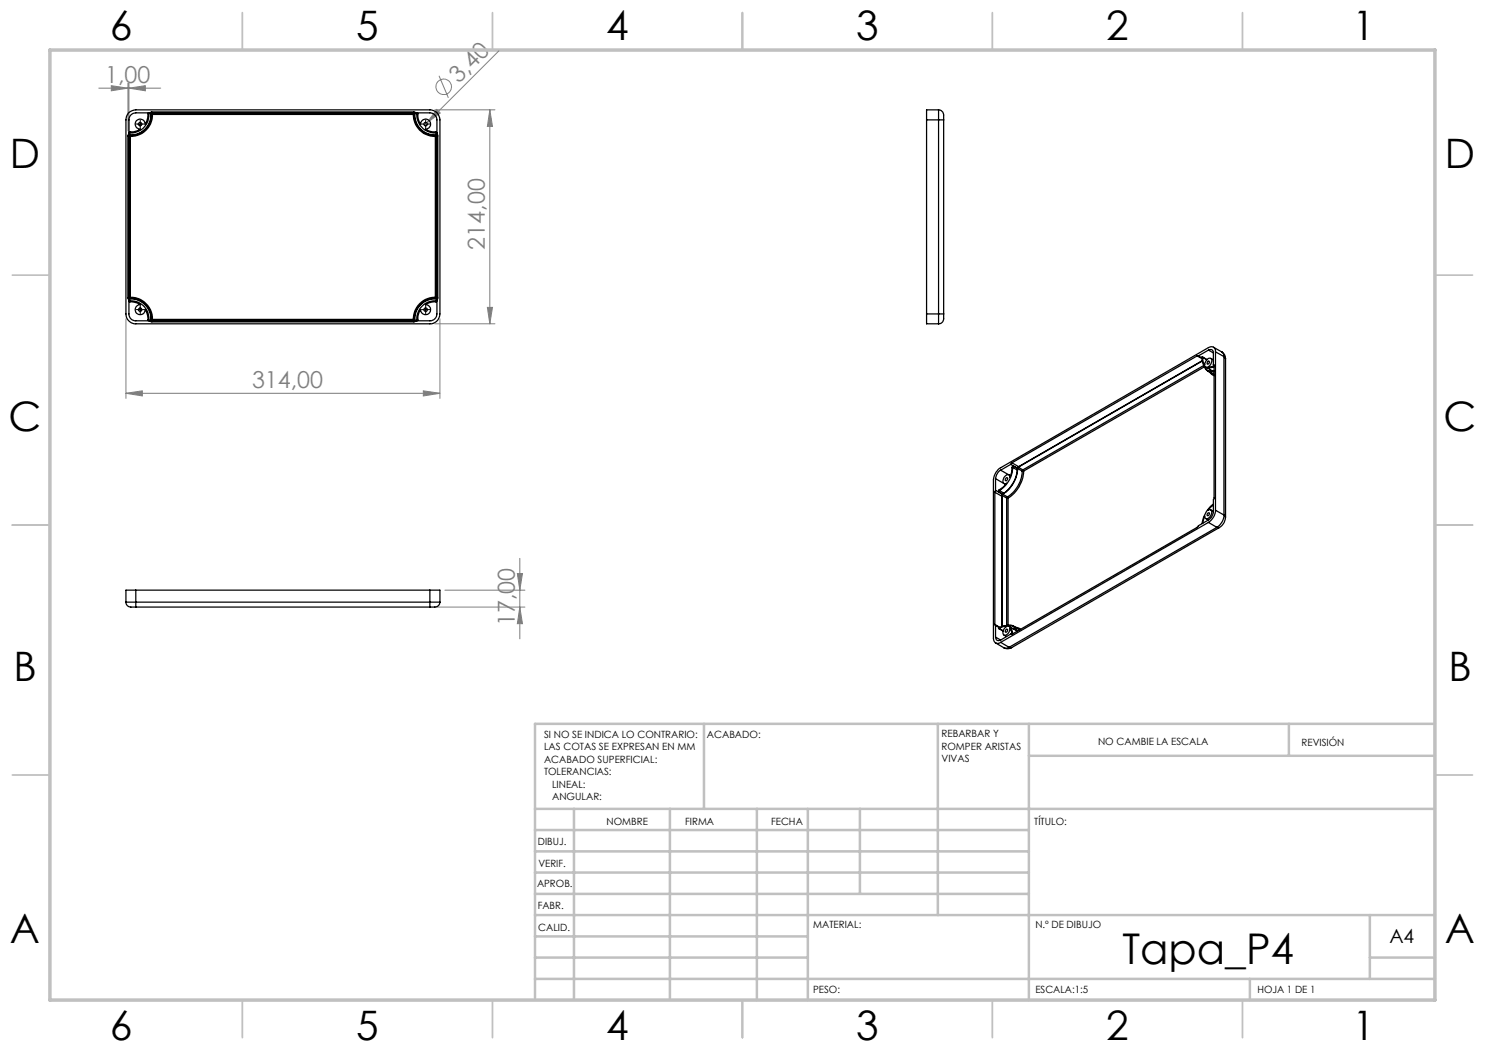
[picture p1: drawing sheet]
<svg xmlns="http://www.w3.org/2000/svg" width="297mm" height="210mm" viewBox="0 0 297 210" stroke-linecap="round" stroke-linejoin="round" font-family="sans-serif">
<g fill="none" stroke="#808080" stroke-width=".2">
<path d="M19.8 17.6h12.3M22.3 17.1l3.3 .5-3.3 .6zM25.6 16.6v9.6M25.8 17.6l3.3-.5v1.1zM25.8 16.6v9.6M87.8 15.2l1.9 4.4M99.8 10.2l-14.9 14.9M87 22h12M87.3 21.9l.8 .7-2.7 2zM98 22v42.8M98 22l.5 3.3h-1zM25.2 78.7l3.3-.5v1z"/>
<path d="M25.2 63.8v15.9M25.2 78.7h62.8M84.7 78.2l3.3 .5-3.3 .5zM87 64.8h12M88 63.8v15.9M97.5 61.5h1l-.5 3.3zM89 118h16M103.5 114.7h1l-.5 3.3zM104 111.7v16.1M87 121.4h18M104 121.4l.5 3.3h-1z"/>
<circle cx="88.7" cy="17.4" r="1.57"/>
</g>
<g fill="none" stroke="#000" stroke-width=".2" stroke-dasharray="15.2 1.3 1.3 1.3">
<path d="M27.5 24.8h-.3M28 24.3v-.3M28 25.3v.3M28.5 24.8h.4M84.6 24.8h-.3M85.1 24.3v-.3M85.1 25.3v.3M85.6 24.8h.4M27.5 61.9h-.3M28 61.4v-.3M28 62.4v.4M28.5 61.9h.4"/>
<path d="M84.6 61.9h-.3M85.1 61.4v-.3M85.1 62.4v.4M85.6 61.9h.4"/>
</g>
<path d="M27.5 24.8h1M28 24.3v1M84.6 24.8h1M85.1 24.3v1M27.5 61.9h1M28 61.4v1M84.6 61.9h1M85.1 61.4v1" fill="none" stroke="#000" stroke-width=".2"/>
<g fill="none" stroke="#c0c0c0" stroke-width=".35">
<path d="M48.5 2.5v7.5M98.5 2.5v7.5M148.5 2.5v7.5M198.5 2.5v7.5M248.5 2.5v7.5M2.5 55h7.5M287 55h7.5M2.5 105h7.5M287 105h7.5M2.5 155h7.5M287 155h7.5M48.5 200v7.5"/>
<path d="M98.5 200v7.5M148.5 200v7.5M198.5 200v7.5M248.5 200v7.5"/>
</g>
<g fill="none" stroke="#c0c0c0" stroke-width=".5">
<path d="M140.8 144.8v17M187.6 144.8v38.2M205.8 144.8v55.2M205.8 151.2h81.2M257.8 144.8v6.4M287 144.8h-180v55.2M107 161.8h180M107 178.8h98.8M107 174.5h98.8M107 170.3h98.8M107 166h98.8M114.8 161.8v38.2"/>
<path d="M134 161.8v38.2M151.4 161.8v38.2M161.6 161.8v38.2M172 161.8v17M107 195.8h180M107 191.5h54.6M107 187.3h54.6M107 183h180M250 195.8v4.2M274 191.5h13M274 183v12.8"/>
</g>
<path d="M10 10h277v190h-277z" fill="none" stroke="#c0c0c0" stroke-width=".7"/>
<g fill="#808080">
<path d="M87.3 21.9l.8 .7-2.7 2z"/>
<path d="M25.2 78.7l3.3-.5v1zM84.7 78.2l3.3 .5-3.3 .5z"/>
<path d="M22.3 17.1l3.3 .5-3.3 .6zM25.8 17.6l3.3-.5v1.1z"/>
<path d="M98 22l.5 3.3h-1zM97.5 61.5h1l-.5 3.3zM103.5 114.7h1l-.5 3.3zM104 121.4l.5 3.3h-1z"/>
</g>
<g fill="none" stroke="#000" stroke-width=".25">
<path d="M25.9 22.4l1.3-.4h58.8a1.97 1.97 0 0 1 2 2v38.8a1.97 1.97 0 0 1-2 2h-58.8a1.97 1.97 0 0 1-2-2v-38.8l.2-1zM25.9 27.3h.2M25.9 27.3v32.2M26.1 27.1l-.2 .2M26.1 27.1v.2M26.1 27.3v32.2M29.8 22.6l-.2 .2a3.9 3.9 0 0 1-.6 2.1 1 1 0 0 0-1-1.1 1 1 0 0 0-1 1 1 1 0 0 0 1.1 1 3.6 3.6 0 0 1-2.2 .6l-.1 .2M30 22.6h-.2a3.8 3.8 0 0 1-4 4v.2M30 22.6h-2.8a1.39 1.39 0 0 0-1.4 1.4v2.8l-.2 .3v32.6l.2 .2M30 22.6l.2-.2h52.7l.2 .2h2.9a1.45 1.45 0 0 1 1.4 1.4v2.8l.2 .2v32.7l-.2 .2M30.2 22.7l.1-.1h52.6a4.2 4.2 0 0 0 4.4 4.4v32.7a4.2 4.2 0 0 0-4.4 4.4h-52.7a4.2 4.2 0 0 0-4.4-4.4v-32.7a4.2 4.2 0 0 0 4.4-4.3zM30.3 22.9a4.1 4.1 0 0 1-4.2 4.2"/>
<path d="M30.3 22.9h.2M30.5 22.7l-.2 .2M30.5 22.9a4.3 4.3 0 0 1-4.4 4.4M30.5 22.7v.2M30.5 22.7h52.2M30.5 22.9h52.2M82.7 22.7l.2 .2M82.7 22.9h.2M82.7 22.7v.2M82.7 22.9a4.3 4.3 0 0 0 4.4 4.4M82.9 22.9a4.1 4.1 0 0 0 4.2 4.2M83.2 22.6h.1a3.9 3.9 0 0 0 4 4.1l.1 .1"/>
<path d="M83.4 22.6l.2 .1a3.2 3.2 0 0 0 .5 2.2 .99 .99 0 0 1 1-1.1 .99 .99 0 0 1 1 1 .99 .99 0 0 1-1 1 4.5 4.5 0 0 0 2.2 .6l.1 .2M87.1 27.1l.2 .2M87.1 27.3h.2M87.1 27.1v.2M87.1 27.3v32.2M87.3 27.3v32.2M185.3 24v38.8M185.3 24h2.4M187.7 24h1M187.7 22a1.38 1.38 0 0 1 1 1.8v.2M187.7 22v2M187.7 22h-2.4v2"/>
<path d="M187.7 24v38.8M188.7 24v38.8M25.8 59.9v2.9a1.33 1.33 0 0 0 1.4 1.4h2.8M25.8 60v.1a3.8 3.8 0 0 1 4 4l.2 .1M25.9 59.5l.2 .2M25.9 59.5h.2M26.1 59.7a4.1 4.1 0 0 1 4.2 4.2M26.1 59.5v.2M26.1 59.5a4.3 4.3 0 0 1 4.4 4.4M87.1 59.7a4.1 4.1 0 0 0-4.2 4.2M87.1 59.5a4.3 4.3 0 0 0-4.4 4.4M87.1 59.5v.2"/>
<path d="M87.1 59.5h.2M87.3 59.5l-.2 .2M87.4 59.9v2.9a1.39 1.39 0 0 1-1.4 1.4h-2.9l-.2 .2h-52.6l-.3-.2M87.4 60l-.1 .1a3.8 3.8 0 0 0-4 4l-.1 .1M25.8 60.2l.2 .2a3.4 3.4 0 0 1 2.1 .6 1 1 0 0 0-1.1 .9 1 1 0 0 0 1 1.1 1 1 0 0 0 1-1.1l.5 1.2 .1 1 .2 .1M30.3 63.9l.2 .2M30.3 63.9h.2M30.5 63.9v.2M30.5 64.1h52.2M30.5 63.9h52.2M82.7 63.9h.2M82.7 63.9v.2"/>
<path d="M82.9 63.9l-.2 .2M87.4 60.2l-.2 .2a3.2 3.2 0 0 0-2.1 .6 .99 .99 0 0 1 1 .9 .99 .99 0 0 1-1 1 .99 .99 0 0 1-1-1 3.5 3.5 0 0 0-.6 2.2l-.1 .1M185.3 62.8v2h2.4M185.3 62.8h2.4M187.7 62.8h1M187.7 62.8v2M188.7 62.8v.7a1.1 1.1 0 0 1-1 1.3M239.4 71.2h.3M239.4 71.2l-37 21.4M239.4 71.2l1 .5M239.7 71.2l.7 .4M240.3 71.5l.1 .1"/>
<path d="M240.3 71.5l.2-.1 .1 .1M240.4 71.6a1.55 1.55 0 0 0 .6 1.7 1.55 1.55 0 0 0 1.8 0M240.5 72.1l-36.9 21.3-.2 .3M240.5 72.2l-36.8 21.2M240.5 71.4l.9 .5M240.6 71.5v.8l.3 .7a1.2 1.2 0 0 1 1.2-1.3 1.21 1.21 0 0 1-.5 1.7l.7-.1 .5-.2M240.6 71.5l.8 .5M240.8 73.1a1.54 1.54 0 0 0 2 1.2M240.8 73.1l-36.2 20.9M240.9 73.4l-36.2 20.8M240.9 73.2a1.48 1.48 0 0 0 1.9 1.1M241.2 73.4l1.5 .9"/>
<path d="M241.5 74.2l1.3 .7M241.7 72.2a.29 .29 0 0 1 .1 .4 .29 .29 0 0 1-.4 .2zM241.7 70a.6 .6 0 0 1 .7-.1 .6 .6 0 0 1 .3 .7M241.7 70l-2 1.2M241.7 70l1 .6M242 73.9l.2 .4M242 74.4l.8 .7M242.1 71.7l.6 .3M242.7 72.9l.1 .2M242.7 69.5l1.7 .9M242.7 70.6v2.3M242.7 72.9l.1 .1"/>
<path d="M242.8 73.1v26.6l-.1 .2v2.4a2.15 2.15 0 0 1-1 1.7M243.1 70.4a.86 .86 0 0 0-.4-1 .86 .86 0 0 0-1 .1l-41.6 24a3.1 3.1 0 0 0-1.4 2.5v31.7a.87 .87 0 0 0 .4 .9 .87 .87 0 0 0 1-.1M243.1 70.4v31.7M243.1 70.4l1.7 .9M244.4 70.4l.6 .6 .1 .7M244.4 70.4l.3 .4 .1 .5M244.8 71.3l.3 .4M244.8 71.3v31.7M245.1 71.7v31.7M199 98.5v26.4M199 98.5l1.3 .7M199.1 98.1l-.1 .4"/>
<path d="M199.1 95.7v2.4M199.1 98.1l1.3 .7M199.1 95.7l1.7 1M199.7 98.3l.8 .5M199.8 98.1l-.1 .2M199.8 98.1l1 .5M200.1 94a2.33 2.33 0 0 0-1 1.7M200.1 94l1.6 .9M200.4 99.1v26.2M200.4 99.1l.9 .5M200.5 98.8l-.2 .1v26.4M200.6 98.8l-.2 .3"/>
<path d="M200.6 98.8l.9 .6M200.8 96.7l.3 .2M201.2 95.6l.2-.1a.32 .32 0 0 1 .1 .5 .32 .32 0 0 1-.5 .1zM201.3 99.6h.3M201.3 99.6v25.5M201.5 99.4l.1 .2M201.5 99.4l-.2 .2M201.6 99.6v25.5M201.8 95l.3 .2M202.1 92.9l-2 1.1M202.1 92.9l1.3 .7M202.4 92.6l-.3 .3"/>
<path d="M202.4 92.6l1.3 .7M202.5 93.5a5.5 5.5 0 0 1-2.7 4.6M202.5 93.5l.9 .5M202.7 93.2l-.3 .2-.1 1.1-.3 1a.48 .48 0 0 0-.3-.6 .48 .48 0 0 0-.6 .3 1.1 1.1 0 0 0-.3 1.5h.5l-.7 .7-.9 .6v.3M202.7 93.2l-.2 .3M202.7 93.2l.7 .5M203.4 93.7a6.3 6.3 0 0 1-2.9 5.1M203.5 93.7a6.3 6.3 0 0 1-2.9 5.1M203.5 93.7l.9 .5M203.7 93.4l-.2 .3M203.7 93.4l.9 .6M204.4 94.2a6.3 6.3 0 0 1-2.9 5.2"/>
<path d="M204.4 94.2h.3M204.6 94l.1 .2M204.6 94l-.2 .2M204.7 94.2a6.6 6.6 0 0 1-3.1 5.4M27.2 118h-2v2.4M27.2 118h58.8M27.2 118v2.4M86 118h2v2.4M86 118v2.4M241.2 103.7l.5 .3M241.5 102.6l.3-.1a.31 .31 0 0 1 0 .4 .31 .31 0 0 1-.4 .2zM241.7 104l-2 1.2-.3 .3-37 21.4"/>
<path d="M241.7 104.5l-41.6 24M241.7 104.5l1.7 1M242.1 102l.6 .3M242.7 101l-1.1 1.1a.48 .48 0 0 1 .7-.1 .48 .48 0 0 1 0 .7 1.06 1.06 0 0 1-1.2 1l-.2-.5-.3 1.4M242.7 100.8a5.7 5.7 0 0 0-2.3 3.9M243.1 102.1a3 3 0 0 1-1.4 2.4M243.1 102.1l1.7 .9M243.4 105.5h.5M243.4 105.5l-41.6 24M243.9 105.5l-41.6 24M244.8 103a3 3 0 0 1-1.4 2.5M244.8 103l.3 .4"/>
<path d="M245.1 103.4a2.46 2.46 0 0 1-1.2 2.1M25.2 120.4h2M25.2 120.4a1.36 1.36 0 0 0 1.8 1h.2M27.2 120.4v1M27.2 120.4h58.8M27.2 121.4h58.8M86 120.4h2M86 120.4v1M88 120.4a1.39 1.39 0 0 1-1.8 1h-.2M199 124.9l.1 .2M199 124.9l1 .6M199.1 127.4a.65 .65 0 0 0 .3 .6 .65 .65 0 0 0 .7 0"/>
<path d="M199.1 128.6l1.7 1M199.1 125.1v2.3M199.1 125.1l.8 .4M199.1 127.4l1 .6M199.7 125.5v.2h.1M199.7 125.5h.1M199.7 125.7l.9 .5M199.8 125.7l.8-.4h.7a1.1 1.1 0 0 0-.4 1.8 1.29 1.29 0 0 0 1.1-1.4l.3 .6 .1 .6M199.8 125.5a1.57 1.57 0 0 1 1.8-.3 1.57 1.57 0 0 1 .9 1.6M199.8 125.7l.9 .5M200.1 128.5l1.7 1M200.8 127l.5 .3"/>
<path d="M201.2 125.9l.2-.1a.32 .32 0 0 1 .1 .5 .32 .32 0 0 1-.5 .1zM201.3 125.1a1.52 1.52 0 0 1 2.1 1.2M201.5 125.2a1.52 1.52 0 0 1 1.8 1.1M201.8 125.3l1.5 .8M201.8 129.5h.5M201.8 129.5l-.7 .2-.3-.1M202.1 126.8l.3 .1M202.1 126.8l-2 1.2M202.1 126.8l.1 .1M202.3 129.5l-.7 .2-.8-.1M202.7 125.2l.9 .6M203.1 125.7l-.5 .1"/>
<path d="M203.1 125.4l1 .5M203.6 125.8h.1M203.6 125.8l.3 .2"/>
<circle cx="28" cy="24.8" r=".33"/>
<circle cx="85.1" cy="24.8" r=".35"/>
<circle cx="28" cy="61.9" r=".34"/>
<circle cx="85.1" cy="61.9" r=".34"/>
</g>
<text font-size="8.5" x="224.5" y="192.7">Tapa_P4</text>
<g font-size="8.1">
<text x="22" y="8">6</text>
<text x="71.2" y="8">5</text>
<text x="121.2" y="8">4</text>
<text x="171.3" y="8">3</text>
<text x="221.3" y="8">2</text>
<text x="270.5" y="8">1</text>
<text x="2" y="33.6">D</text>
<text x="289" y="33.6">D</text>
<text x="1.7" y="86.1">C</text>
<text x="288.7" y="86.1">C</text>
<text x="2.7" y="136.1">B</text>
<text x="289.7" y="136.1">B</text>
<text x="2" y="188.6">A</text>
<text x="289" y="188.6">A</text>
<text x="22" y="208">6</text>
<text x="71.2" y="208">5</text>
<text x="121.2" y="208">4</text>
<text x="171.3" y="208">3</text>
<text x="221.3" y="208">2</text>
<text x="270.5" y="208">1</text>
</g>
<g font-size="4.7" fill="#808080">
<text x="21" y="16.6">1,00</text>
<text x="91.8" y="16.7" transform="rotate(-45 91.8 16.7)">3,40</text>
<text x="97" y="49.9" transform="rotate(-90 97 49.9)">214,00</text>
<text x="50.4" y="77.6">314,00</text>
<text x="103" y="125.2" transform="rotate(-90 103 125.2)">17,00</text>
</g>
<text font-size="3.9" x="277.9" y="188.5">A4</text>
<g font-size="2">
<text x="108.8" y="147.6">SI NO SE INDICA LO CONTRARIO:</text>
<text x="141.4" y="147.6">ACABADO:</text>
<text x="188.3" y="147.5">REBARBAR Y</text>
<text x="188.3" y="150">ROMPER ARISTAS</text>
<text x="219.6" y="149">NO CAMBIE LA ESCALA</text>
<text x="260.3" y="149.2">REVISIÓN</text>
<text x="108.8" y="150.1">LAS COTAS SE EXPRESAN EN MM</text>
<text x="108.8" y="152.6">ACABADO SUPERFICIAL:</text>
<text x="108.8" y="155.1">TOLERANCIAS:</text>
<text x="188.3" y="152.5">VIVAS</text>
<text x="110.4" y="157.6">LINEAL:</text>
<text x="110.4" y="160.1">ANGULAR:</text>
<text x="121.3" y="165">NOMBRE</text>
<text x="137" y="164.9">FIRMA</text>
<text x="154.2" y="164.9">FECHA</text>
<text x="206.9" y="164.9">TÍTULO:</text>
<text x="107.6" y="169.1">DIBUJ.</text>
<text x="107.7" y="173.3">VERIF.</text>
<text x="107.4" y="177.4">APROB.</text>
<text x="107.5" y="181.8">FABR.</text>
<text x="162.6" y="185.5">MATERIAL:</text>
<text x="207.1" y="185.5">N.º DE DIBUJO</text>
<text x="107.7" y="186.1">CALID.</text>
<text x="162.6" y="198.5">PESO:</text>
<text x="207.1" y="198.6">ESCALA:1:5</text>
<text x="251.5" y="198.6">HOJA 1 DE 1</text>
</g>
</svg>
